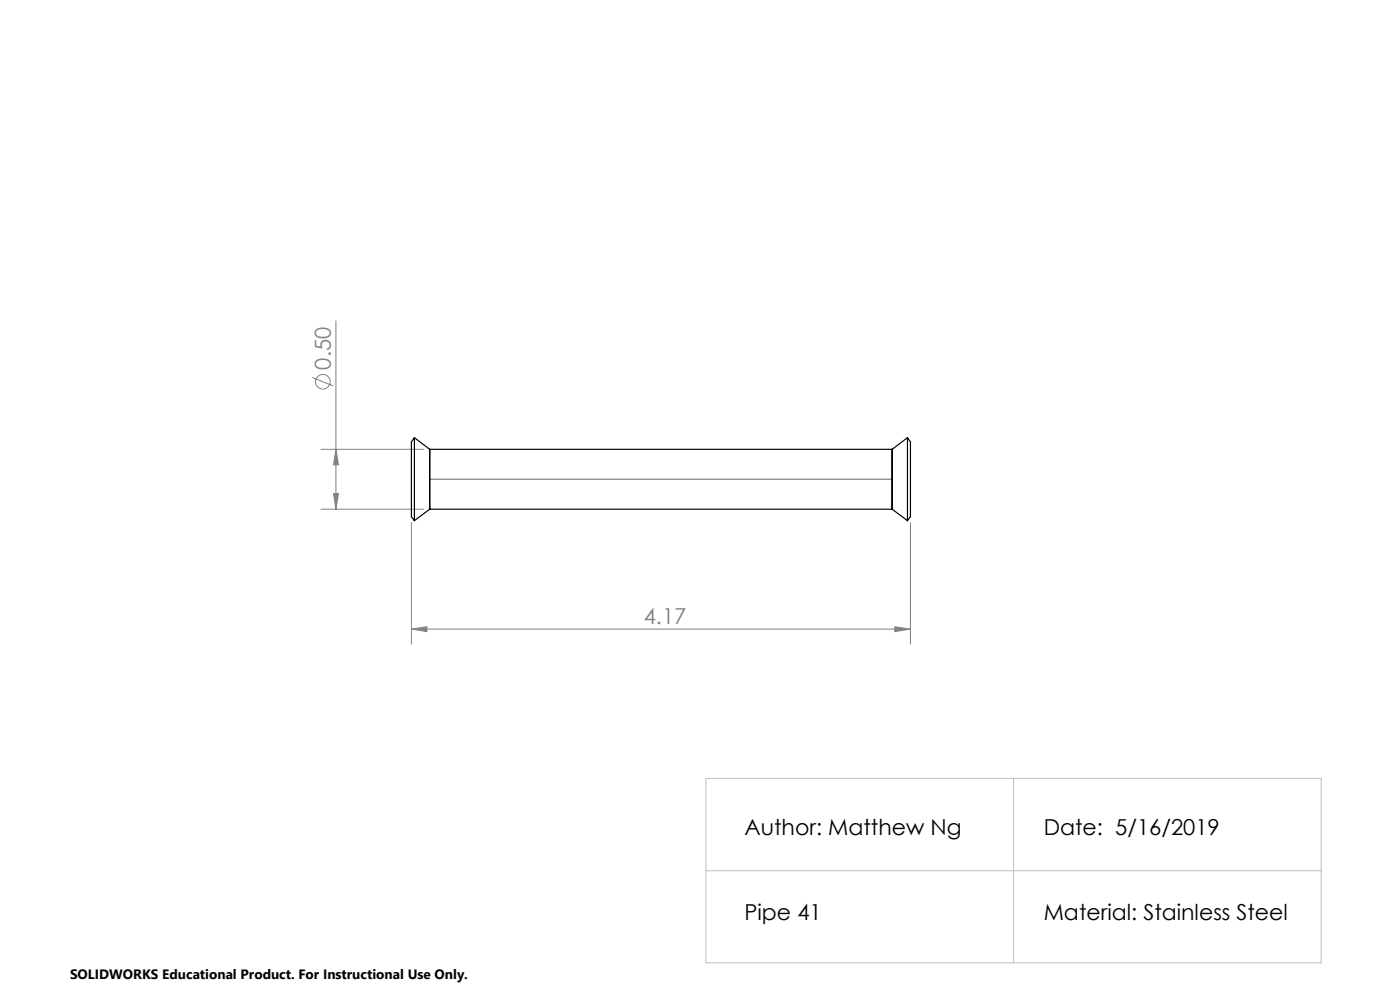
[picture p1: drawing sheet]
<svg xmlns="http://www.w3.org/2000/svg" width="297mm" height="210mm" viewBox="0 0 297 210" stroke-linecap="round" stroke-linejoin="round" font-family="sans-serif">
<g fill="none" stroke="#808080" stroke-width=".21">
<path d="M71.3 68.1v39.9M66.3 80.1l4.4 1.8M68.1 95.3h21.8M71.3 95.3l.5 3.3h-1zM68.1 108h21.8M70.8 104.7h1l-.5 3.3zM87.3 110.9v25.7M193.1 110.9v25.7M87.3 133.4l3.3-.4v1zM87.3 133.4h105.8M189.8 133l3.3 .4-3.3 .6z"/>
<circle cx="68.5" cy="81" r="1.56"/>
</g>
<path d="M149.8 165.1h130.5v39.1h-130.5zM215 165.1v39.1M149.8 184.7h130.5" fill="none" stroke="#c0c0c0" stroke-width=".21"/>
<path d="M91.2 101.7h98.1" fill="none" stroke="#808080" stroke-width=".25"/>
<g fill="#808080">
<path d="M87.3 133.4l3.3-.4v1zM189.8 133l3.3 .4-3.3 .6z"/>
<path d="M71.3 95.3l.5 3.3h-1zM70.8 104.7h1l-.5 3.3z"/>
</g>
<path d="M87.9 92.8v17.6M87.9 92.8l-.6 .9v15.9l.6 .8M87.9 92.8l3.3 2.5M91.2 95.3v12.7M91.2 95.3h98.1M189.3 95.3v12.7M192.5 92.8v17.6M192.5 92.8l.6 .9v15.9l-.6 .8M192.5 92.8l-3.2 2.5M91.2 108h98.1M91.2 108l-3.3 2.4M189.3 108l3.2 2.4" fill="none" stroke="#000" stroke-width=".25"/>
<g font-size="4.7" fill="#808080">
<text x="70.2" y="78.4" transform="rotate(-90 70.2 78.4)">0.50</text>
<text x="136.6" y="132.4">4.17</text>
</g>
<g font-size="4.7">
<text x="157.9" y="177.1">Author: Matthew Ng</text>
<text x="221.4" y="177.1">Date: 5/16/2019</text>
<text x="157.9" y="195.2">Pipe 41</text>
<text x="221.4" y="195.2">Material: Stainless Steel</text>
</g>
<text font-size="2.9" x="14.9" y="207.6">SOLIDWORKS Educational Product. For Instructional Use Only.</text>
</svg>
